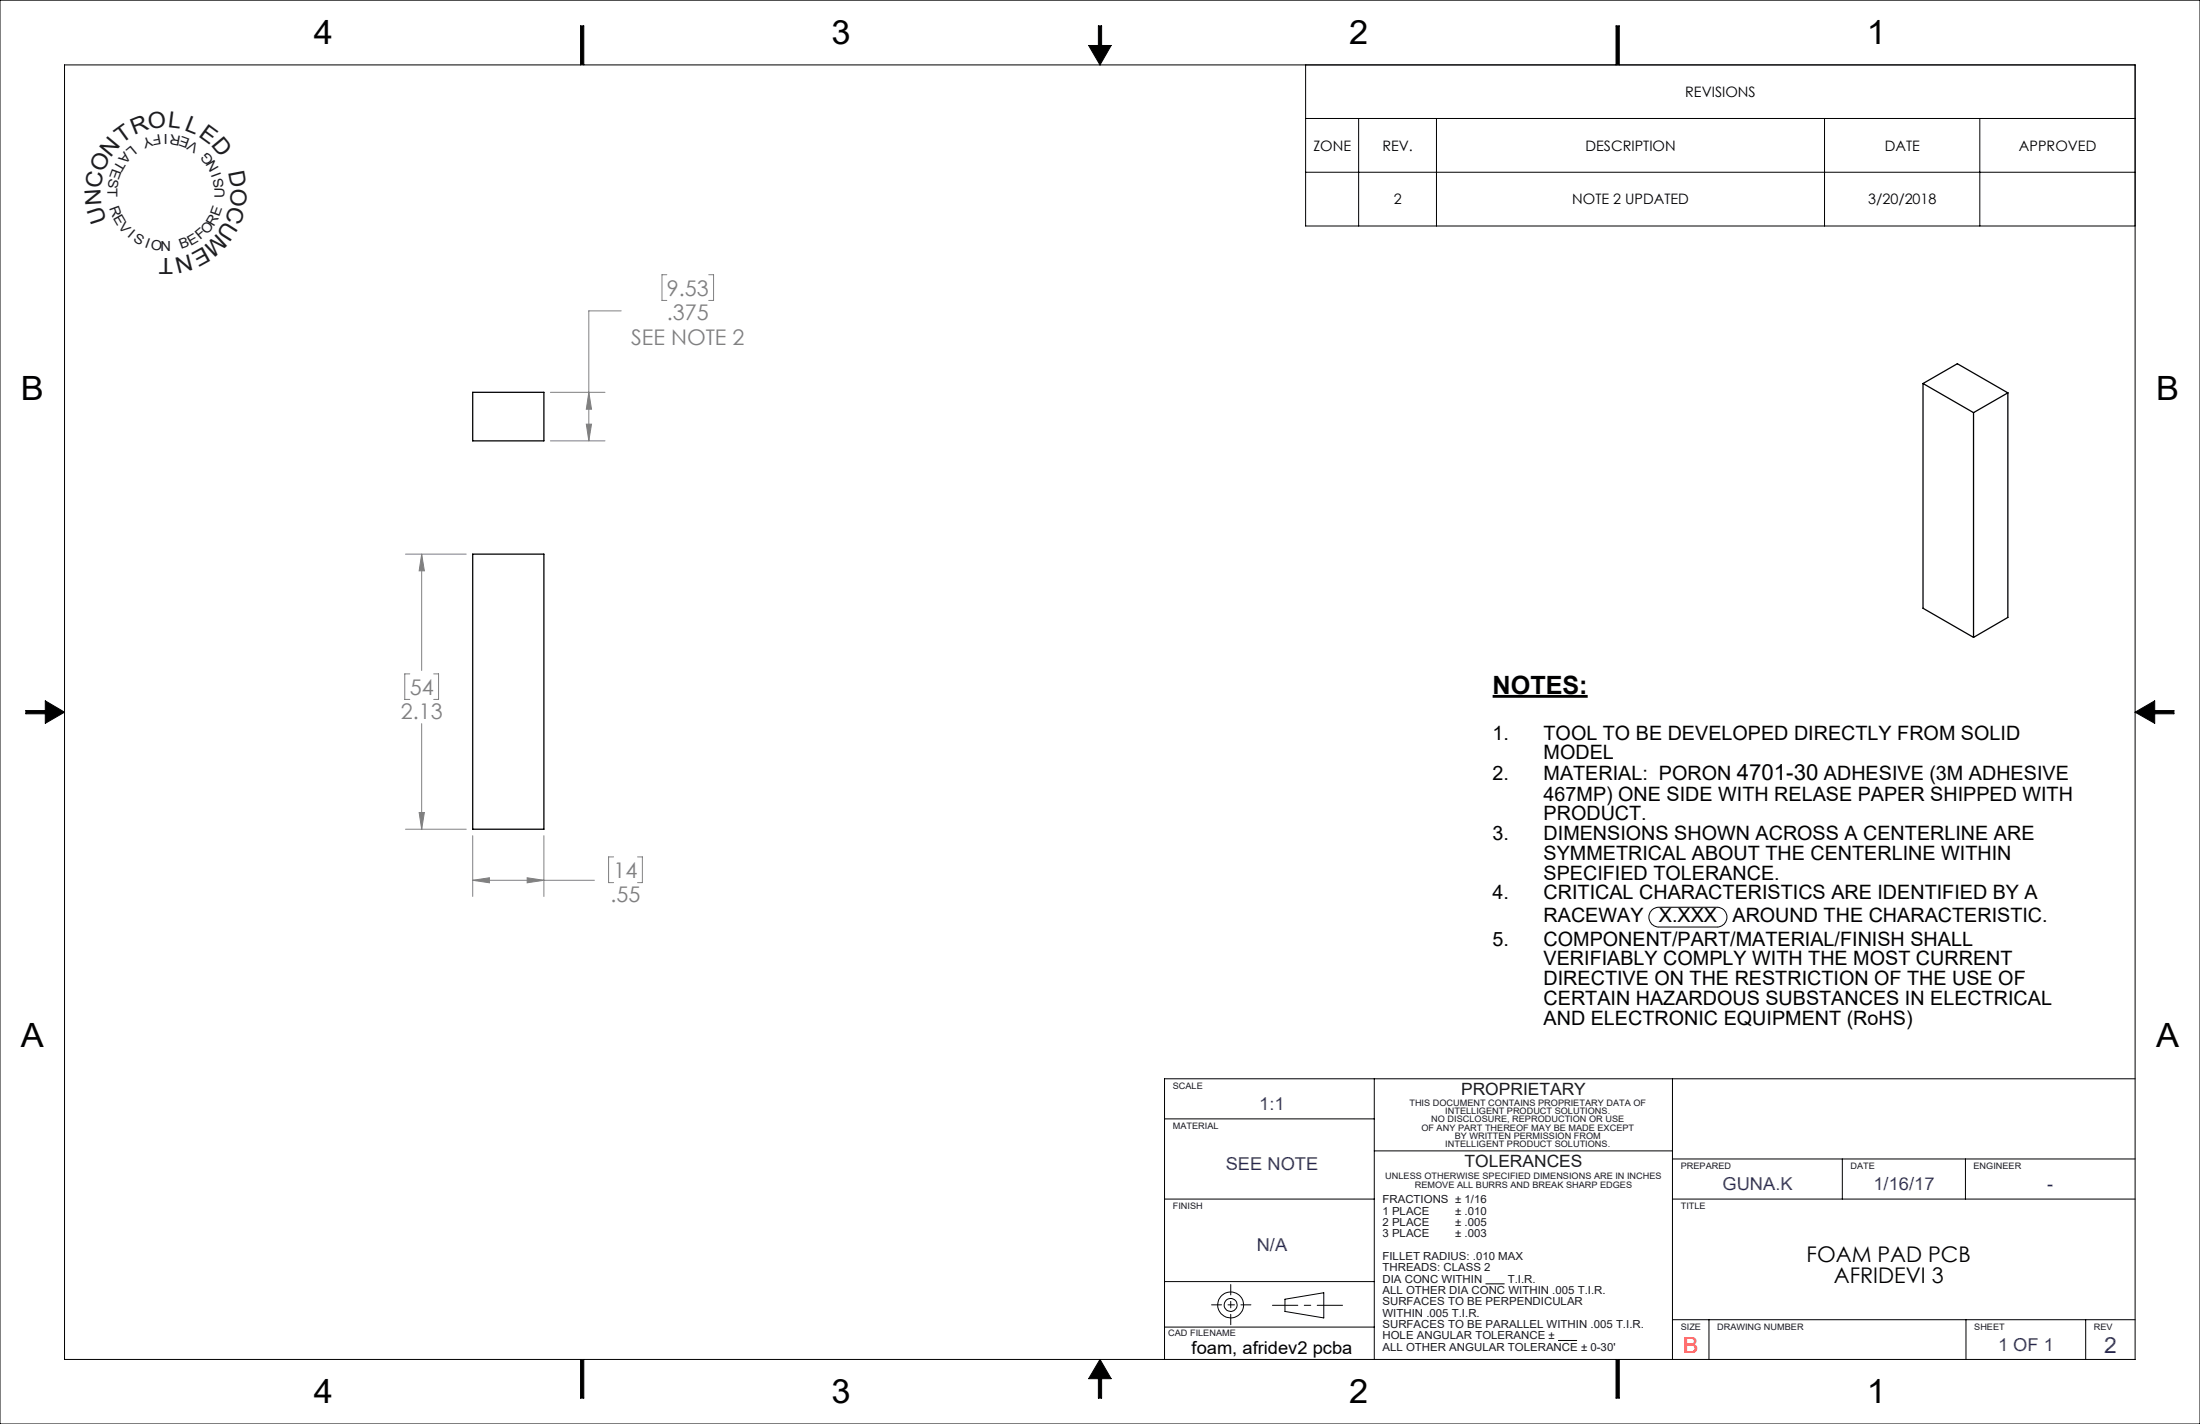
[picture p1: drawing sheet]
<svg xmlns="http://www.w3.org/2000/svg" width="432mm" height="279mm" viewBox="0 0 432 279" stroke-linecap="round" stroke-linejoin="round" font-family="sans-serif">
<g fill="none" stroke="#000" stroke-width=".2">
<path d="M0 0h431.8v279.4h-431.8zM12.7 12.7h406.4v254h-406.4zM113.9 12.7v-7.6h.7v7.6M215.6 5.1h.6v3.8h1.9l-2.2 3.8-2.2-3.8h1.9zM256.3 12.7v31.6h162.8M317.2 12.7v-7.6h.6v7.6M256.3 23.2h162.8M256.3 33.8h162.8M266.7 23.2v21.1M281.9 23.2v21.1M358.1 23.2v21.1M388.6 23.2v21.1"/>
<path d="M5.1 139.4h3.8v-1.9l3.8 2.2-3.8 2.2v-1.8h-3.8zM419.1 139.7l3.8-2.2v1.9h3.8v.7h-3.8v1.8zM324.3 178.5l1.1-.5h11.6a1.94 1.94 0 0 1 1.9 2 1.94 1.94 0 0 1-1.9 1.9h-11.4a1.95 1.95 0 0 1-1.8-1.3 1.95 1.95 0 0 1 .5-2.1zM228.6 219.5h41.1M269.7 211.7v55M328.3 211.7v55M419.1 211.7h-190.5v55M228.6 235.3h41.1M269.7 225.8h58.6M328.3 235.3h90.8M328.3 227.4h90.8M361.6 227.4v7.9"/>
<path d="M385.8 227.4v7.9M228.6 251.5h41.1M252.2 254.9l7.6-1.3v5l-7.6-1.3zM291.6 251.9h3.7M328.3 258.9h90.8M335.4 258.9v7.8M385.9 258.9v7.8M409.4 258.9v7.8M113.9 266.7v7.6h.7v-7.6M215.9 266.7l2.2 3.8h-1.9v3.8h-.6v-3.8h-1.9zM228.6 260.4h41.1M305.8 263h3.7"/>
<path d="M317.2 266.7v7.6h.6v-7.6"/>
<circle cx="241.5" cy="256" r="1.26"/>
<circle cx="241.5" cy="256" r="2.54"/>
</g>
<path d="M237.8 256h7.7" fill="none" stroke="#000" stroke-width=".2" stroke-dasharray="15.2 1.3 1.3 1.3" stroke-dashoffset="13.3"/>
<path d="M241.6 252v7.9" fill="none" stroke="#000" stroke-width=".2" stroke-dasharray="15.2 1.3 1.3 1.3" stroke-dashoffset="13.2"/>
<path d="M249.8 256.1h13.7" fill="none" stroke="#000" stroke-width=".2" stroke-dasharray="15.2 1.3 1.3 1.3" stroke-dashoffset="10.3"/>
<path d="M113.9 5.1v7.6h.7v-7.6zM215.6 5.1v3.8h-1.9l2.2 3.8 2.2-3.8h-1.9v-3.8zM317.2 5.1v7.6h.6v-7.6zM419.1 139.7l3.8 2.2v-1.8h3.8v-.7h-3.8v-1.9zM317.2 266.7v7.6h.6v-7.6zM215.9 266.7l-2.2 3.8h1.9v3.8h.6v-3.8h1.9zM113.9 266.7v7.6h.7v-7.6zM5.1 139.4v.7h3.8v1.8l3.8-2.2-3.8-2.2v1.9z" fill-rule="evenodd" fill="#000"/>
<path d="M293 136.6h18.6" fill="none" stroke="#000" stroke-width=".55"/>
<g fill="none" stroke="#808080" stroke-width=".2">
<path d="M130.9 53.9h-1v5h1M139.1 53.9h1v5h-1M108 77h10.7M115.6 77l.5 3.3h-1zM121.9 61h-6.3v25.5M108 86.5h10.7M115.1 83.2h1l-.5 3.3zM79.6 108.7h11.9M82.8 108.7v22.9M82.8 108.7l.5 3.3h-1zM80.4 132.2h-1v5h1M85.1 132.2h1v5h-1"/>
<path d="M82.3 159.4h1l-.5 3.3zM82.8 142v20.7M79.6 162.7h11.9M92.8 164v11.9M92.8 172.7h23.9M92.8 172.7l3.3-.5v1zM103.5 172.2l3.3 .5-3.3 .5zM106.8 164v11.9M120.4 168.1h-.9v5.1h.9M125.1 168.1h1v5.1h-1"/>
</g>
<path d="M82.8 108.7l.5 3.3h-1zM82.3 159.4h1l-.5 3.3zM92.8 172.7l3.3-.5v1zM103.5 172.2l3.3 .5-3.3 .5zM115.6 77l.5 3.3h-1zM115.1 83.2h1l-.5 3.3z" fill="#808080"/>
<path d="M92.8 77h14v9.5h-14zM377.4 75.2l9.9 5.8M377.4 75.2v44.1l9.9 5.8M377.4 75.2l6.8-3.8 9.9 5.7M394.1 77.1l-6.8 3.9M394.1 77.1v44l-6.8 4M387.3 81v44.1M92.8 108.7h14v54h-14z" fill="none" stroke="#000" stroke-width=".25"/>
<g font-size="6.6">
<text x="61.6" y="8.7">4</text>
<text x="163.2" y="8.7">3</text>
<text x="264.8" y="8.7">2</text>
<text x="366.4" y="8.7">1</text>
<text x="4.1" y="78.5">B</text>
<text x="423.2" y="78.5">B</text>
<text x="4.1" y="205.5">A</text>
<text x="423.2" y="205.5">A</text>
<text x="61.6" y="275.4">4</text>
<text x="163.2" y="275.4">3</text>
<text x="264.8" y="275.4">2</text>
<text x="366.4" y="275.4">1</text>
</g>
<text font-size="4.9" x="293" y="136.1">NOTES:</text>
<g font-size="4.4" fill="#191924">
<text x="23.9" y="28.3" transform="rotate(-36 23.9 28.3)">T</text>
<text x="26.3" y="26.6" transform="rotate(-22 26.3 26.6)">R</text>
<text x="29.2" y="25.4" transform="rotate(-7 29.2 25.4)">O</text>
<text x="32.9" y="25" transform="rotate(7 32.9 25)">L</text>
<text x="36.1" y="25.5" transform="rotate(22 36.1 25.5)">L</text>
<text x="38.8" y="26.6" transform="rotate(36 38.8 26.6)">E</text>
<text x="41.3" y="28.4" transform="rotate(50 41.3 28.4)">D</text>
<text x="20.3" y="34" transform="rotate(-65 20.3 34)">O</text>
<text x="21.7" y="31" transform="rotate(-50 21.7 31)">N</text>
<text x="44.8" y="33.8" transform="rotate(79 44.8 33.8)">D</text>
<text x="19.7" y="37.1" transform="rotate(-79 19.7 37.1)">C</text>
<text x="19.9" y="40.3" transform="rotate(-94 19.9 40.3)">N</text>
<text x="45.2" y="40.2" transform="rotate(108 45.2 40.2)">C</text>
<text x="45.4" y="36.8" transform="rotate(94 45.4 36.8)">O</text>
<text x="20.9" y="43.3" transform="rotate(-108 20.9 43.3)">U</text>
<text x="42.7" y="45.8" transform="rotate(137 42.7 45.8)">M</text>
<text x="44.2" y="43.3" transform="rotate(122 44.2 43.3)">U</text>
<text x="34" y="50.6" transform="rotate(-180 34 50.6)">T</text>
<text x="37.3" y="49.8" transform="rotate(166 37.3 49.8)">N</text>
<text x="40.1" y="48.3" transform="rotate(151 40.1 48.3)">E</text>
</g>
<text font-size="4.4" fill="#f00" x="330.4" y="265.4">B</text>
<text font-size="4.4" fill="#00f" x="413" y="265.4">2</text>
<g font-size="4.2" fill="#808080">
<text x="130.9" y="58">9.53</text>
<text x="130.9" y="62.7">.375</text>
<text x="123.9" y="67.8">SEE NOTE 2</text>
<text x="80.4" y="136.3">54</text>
<text x="78.7" y="141.1">2.13</text>
<text x="120.4" y="172.2">14</text>
<text x="119.8" y="177">.55</text>
</g>
<g font-size="4.2">
<text x="354.6" y="247.5">FOAM PAD PCB</text>
<text x="359.9" y="251.7">AFRIDEVI 3</text>
</g>
<g font-size="3.9">
<text x="293" y="145.1">1.</text>
<text x="303" y="145.1">TOOL TO BE DEVELOPED DIRECTLY FROM SOLID</text>
<text x="303" y="149">MODEL</text>
<text x="293" y="153.1">2.</text>
<text x="303" y="153.1">MATERIAL: PORON 4701-30 ADHESIVE (3M ADHESIVE</text>
<text x="303" y="157.1">467MP) ONE SIDE WITH RELASE PAPER SHIPPED WITH</text>
<text x="303" y="161">PRODUCT.</text>
<text x="293" y="164.8">3.</text>
<text x="303" y="164.8">DIMENSIONS SHOWN ACROSS A CENTERLINE ARE</text>
<text x="303" y="168.7">SYMMETRICAL ABOUT THE CENTERLINE WITHIN</text>
<text x="303" y="172.6">SPECIFIED TOLERANCE.</text>
<text x="293" y="176.5">4.</text>
<text x="303" y="176.5">CRITICAL CHARACTERISTICS ARE IDENTIFIED BY A</text>
<text x="293" y="185.5">5.</text>
<text x="303" y="185.5">COMPONENT/PART/MATERIAL/FINISH SHALL</text>
<text x="303" y="181">RACEWAY</text>
<text x="325.6" y="181">X.XXX</text>
<text x="340" y="181">AROUND THE CHARACTERISTIC.</text>
<text x="303" y="189.4">VERIFIABLY COMPLY WITH THE MOST CURRENT</text>
<text x="303" y="193.3">DIRECTIVE ON THE RESTRICTION OF THE USE OF</text>
<text x="303" y="197.2">CERTAIN HAZARDOUS SUBSTANCES IN ELECTRICAL</text>
<text x="303" y="201.1">AND ELECTRONIC EQUIPMENT (RoHS)</text>
</g>
<g font-size="3.5" fill="#00f">
<text x="247.2" y="217.8">1:1</text>
<text x="240.6" y="229.6">SEE NOTE</text>
<text x="338.1" y="233.6">GUNA.K</text>
<text x="367.7" y="233.6">1/16/17</text>
<text x="401.8" y="233.6">-</text>
<text x="246.7" y="245.4">N/A</text>
<text x="392.2" y="265.1">1 OF 1</text>
</g>
<text font-size="3.5" x="233.9" y="265.7">foam, afridev2 pcba</text>
<g font-size="3.3" fill="#191924">
<text x="286.8" y="214.8">PROPRIETARY</text>
<text x="287.4" y="229">TOLERANCES</text>
</g>
<g font-size="2.8">
<text x="330.8" y="19">REVISIONS</text>
<text x="257.8" y="29.6">ZONE</text>
<text x="271.3" y="29.6">REV.</text>
<text x="311.2" y="29.6">DESCRIPTION</text>
<text x="369.9" y="29.6">DATE</text>
<text x="396.3" y="29.6">APPROVED</text>
<text x="273.5" y="40.1">2</text>
<text x="308.6" y="40.1">NOTE 2 UPDATED</text>
<text x="366.7" y="40.1">3/20/2018</text>
</g>
<g font-size="2.7" fill="#191924">
<text x="24.4" y="29.7" transform="rotate(130 24.4 29.7)">A</text>
<text x="25.8" y="28.5" transform="rotate(140 25.8 28.5)">L</text>
<text x="29.5" y="26.7" transform="rotate(160 29.5 26.7)">Y</text>
<text x="31.4" y="26.4" transform="rotate(170 31.4 26.4)">F</text>
<text x="33" y="26.3" transform="rotate(-180 33 26.3)">I</text>
<text x="35.6" y="26.7" transform="rotate(-170 35.6 26.7)">R</text>
<text x="37.4" y="27.4" transform="rotate(-160 37.4 27.4)">E</text>
<text x="39.1" y="28.4" transform="rotate(-150 39.1 28.4)">V</text>
<text x="21.4" y="34.9" transform="rotate(100 21.4 34.9)">S</text>
<text x="22.1" y="33" transform="rotate(110 22.1 33)">E</text>
<text x="23.1" y="31.3" transform="rotate(120 23.1 31.3)">T</text>
<text x="42.1" y="31.3" transform="rotate(-130 42.1 31.3)">G</text>
<text x="43" y="33" transform="rotate(-120 43 33)">N</text>
<text x="43.5" y="34.3" transform="rotate(-110 43.5 34.3)">I</text>
<text x="21.1" y="36.9" transform="rotate(90 21.1 36.9)">T</text>
<text x="21.4" y="40.8" transform="rotate(70 21.4 40.8)">R</text>
<text x="44" y="36.8" transform="rotate(-100 44 36.8)">S</text>
<text x="44" y="38.9" transform="rotate(-90 44 38.9)">U</text>
<text x="22.1" y="42.7" transform="rotate(60 22.1 42.7)">E</text>
<text x="23.2" y="44.5" transform="rotate(50 23.2 44.5)">V</text>
<text x="24.9" y="46.4" transform="rotate(40 24.9 46.4)">I</text>
<text x="26" y="47.3" transform="rotate(30 26 47.3)">S</text>
<text x="39.3" y="47.2" transform="rotate(-40 39.3 47.2)">F</text>
<text x="40.6" y="46.1" transform="rotate(-50 40.6 46.1)">O</text>
<text x="42" y="44.5" transform="rotate(-60 42 44.5)">R</text>
<text x="43" y="42.6" transform="rotate(-70 43 42.6)">E</text>
<text x="28.3" y="48.5" transform="rotate(20 28.3 48.5)">I</text>
<text x="29.5" y="48.9" transform="rotate(10 29.5 48.9)">O</text>
<text x="31.5" y="49.3">N</text>
<text x="35.6" y="48.9" transform="rotate(-20 35.6 48.9)">B</text>
<text x="37.5" y="48.2" transform="rotate(-30 37.5 48.2)">E</text>
</g>
<g font-size="2.2" fill="#191924">
<text x="271.3" y="236.1">FRACTIONS ± 1/16</text>
<text x="271.3" y="238.3">1 PLACE</text>
<text x="285.6" y="238.3">± .010</text>
<text x="271.3" y="240.5">2 PLACE</text>
<text x="271.3" y="242.8">3 PLACE</text>
<text x="285.6" y="240.5">± .005</text>
<text x="285.6" y="242.8">± .003</text>
<text x="271.3" y="247.2">FILLET RADIUS: .010 MAX</text>
<text x="271.3" y="249.4">THREADS: CLASS 2</text>
<text x="271.3" y="251.7">DIA CONC WITHIN</text>
<text x="295.9" y="251.7">T.I.R.</text>
<text x="271.3" y="253.9">ALL OTHER DIA CONC WITHIN .005 T.I.R.</text>
<text x="271.3" y="256.1">SURFACES TO BE PERPENDICULAR</text>
<text x="271.3" y="258.3">WITHIN .005 T.I.R.</text>
<text x="271.3" y="260.5">SURFACES TO BE PARALLEL WITHIN .005 T.I.R.</text>
<text x="271.3" y="262.8">HOLE ANGULAR TOLERANCE ±</text>
<text x="271.3" y="265">ALL OTHER ANGULAR TOLERANCE ± 0-30'</text>
</g>
<g font-size="1.7" fill="#191924">
<text x="230.2" y="213.7">SCALE</text>
<text x="230.2" y="221.6">MATERIAL</text>
<text x="276.6" y="216.9">THIS DOCUMENT CONTAINS PROPRIETARY DATA OF</text>
<text x="279" y="221.8">OF ANY PART THEREOF MAY BE MADE EXCEPT</text>
<text x="280.9" y="220.2">NO DISCLOSURE, REPRODUCTION OR USE</text>
<text x="283.7" y="218.6">INTELLIGENT PRODUCT SOLUTIONS.</text>
<text x="283.7" y="225.1">INTELLIGENT PRODUCT SOLUTIONS.</text>
<text x="285.5" y="223.5">BY WRITTEN PERMISSION FROM</text>
<text x="271.9" y="231.4">UNLESS OTHERWISE SPECIFIED DIMENSIONS ARE IN INCHES</text>
<text x="277.7" y="233">REMOVE ALL BURRS AND BREAK SHARP EDGES</text>
<text x="329.9" y="229.4">PREPARED</text>
<text x="363.2" y="229.4">DATE</text>
<text x="387.4" y="229.4">ENGINEER</text>
<text x="230.2" y="237.3">FINISH</text>
<text x="329.9" y="237.3">TITLE</text>
<text x="229.3" y="262.1">CAD FILENAME</text>
<text x="329.9" y="261">SIZE</text>
<text x="337" y="261">DRAWING NUMBER</text>
<text x="387.5" y="261">SHEET</text>
<text x="411" y="261">REV</text>
</g>
</svg>
